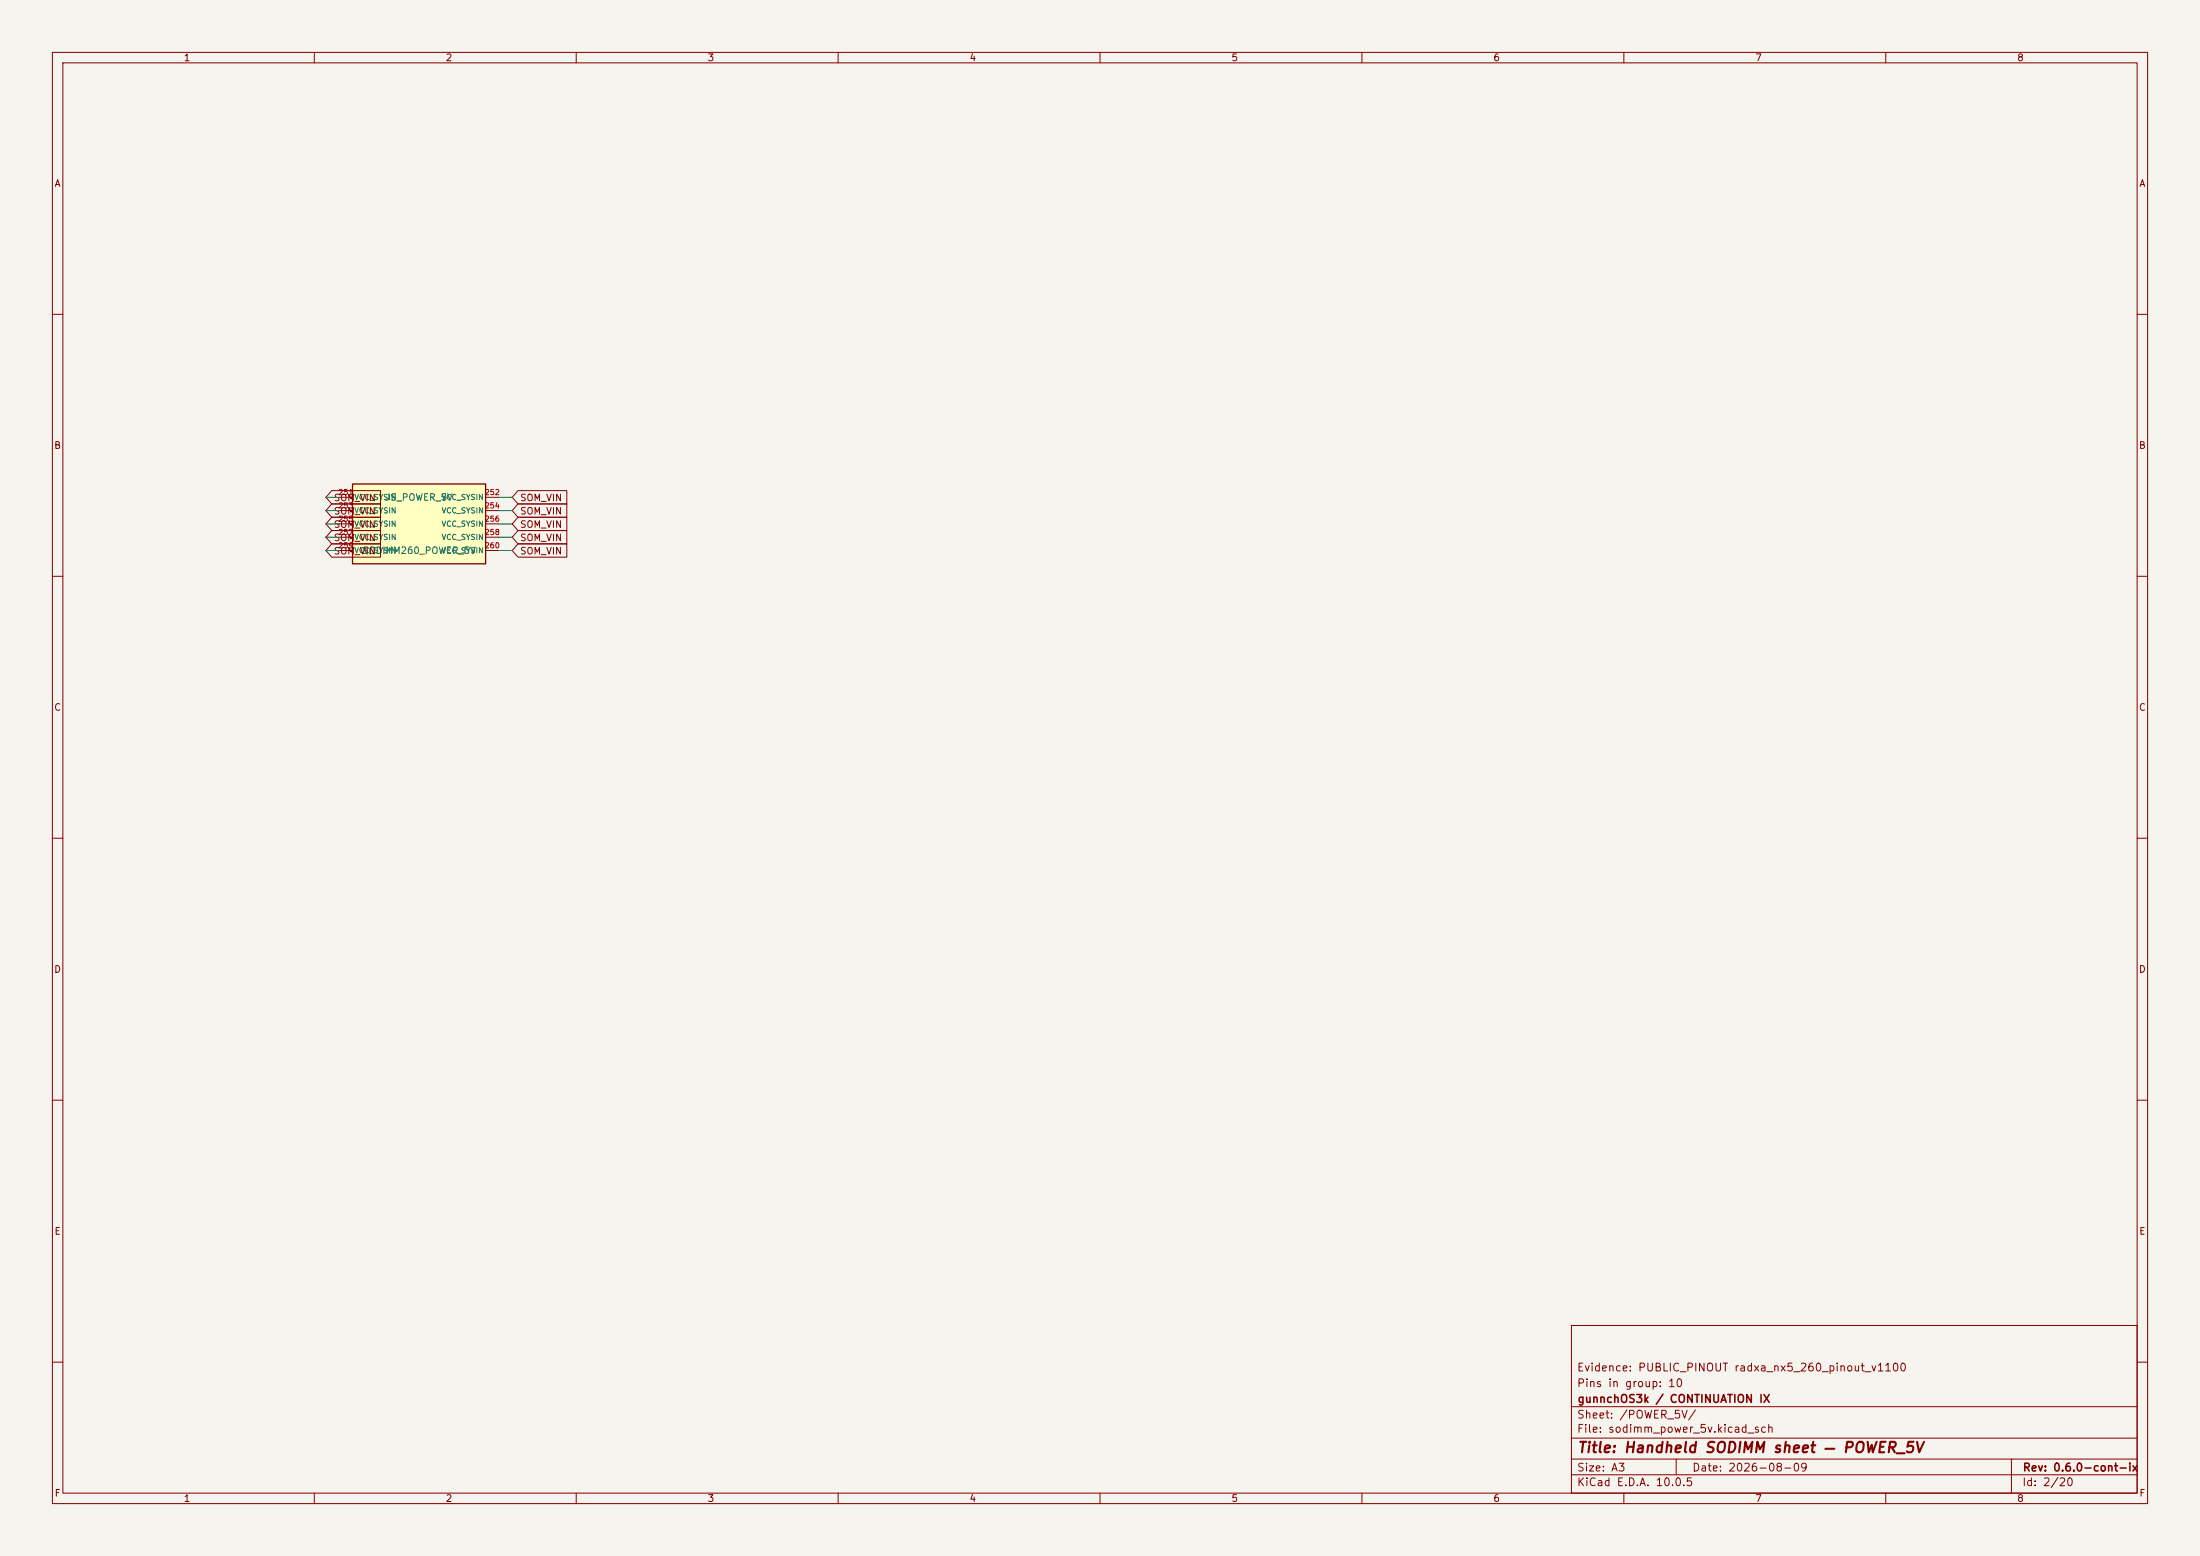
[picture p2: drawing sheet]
<svg xmlns="http://www.w3.org/2000/svg" width="420mm" height="297mm" viewBox="0 0 420 297" stroke-linecap="round" stroke-linejoin="round" font-family="sans-serif">
<path d="M0 0h420v297h-420z" fill="#f5f4ef" stroke="#f5f4ef" stroke-width=".19"/>
<g fill="none" stroke="#840000" stroke-width=".19">
<path d="M10 10h400v277h-400zM12 12h396v273h-396zM60 10v2M110 10v2M160 10v2M210 10v2M260 10v2M310 10v2M360 10v2M10 60h2M408 60h2M10 110h2"/>
<path d="M408 110h2M10 160h2M408 160h2M10 210h2M408 210h2M300 253h108v32h-108zM10 260h2M300 278.5h108M300 274.5h108M300 268.5h108M320 278.5v3M384 278.5v6.5"/>
<path d="M408 260h2M60 285v2M110 285v2M160 285v2M210 285v2M260 285v2M300 281.5h108M310 285v2M360 285v2"/>
</g>
<path d="M67.3 92.4h25.4v15.2h-25.4z" fill="#ffffc2"/>
<path d="M67.3 92.4h25.4v15.2h-25.4z" fill="none" stroke="#840000" stroke-width=".25"/>
<g fill="none" stroke="#840000" stroke-width=".19">
<path d="M63.3 98.7h9.3v2.6h-9.3l-1.1-1.3zM63.3 96.2h9.3v2.5h-9.3l-1.1-1.2zM63.3 93.6h9.3v2.6h-9.3l-1.1-1.3zM64.8 94.9h2.5M64.8 97.5h2.5M92.7 94.9h2.5M92.7 97.5h2.5M98.9 98.7h9.3v2.6h-9.3l-1.1-1.3zM98.9 96.2h9.3v2.5h-9.3l-1.1-1.2zM98.9 93.6h9.3v2.6h-9.3l-1.1-1.3zM63.3 101.3h9.3v2.5h-9.3l-1.1-1.3zM63.3 103.8h9.3v2.6h-9.3l-1.1-1.3z"/>
<path d="M64.8 100h2.5M64.8 102.5h2.5M64.8 105.1h2.5M92.7 100h2.5M92.7 102.5h2.5M92.7 105.1h2.5M98.9 103.8h9.3v2.6h-9.3l-1.1-1.3zM98.9 101.3h9.3v2.5h-9.3l-1.1-1.3z"/>
</g>
<path d="M62.2 94.9h2.6M62.2 97.5h2.6M95.2 94.9h2.6M95.2 97.5h2.6M62.2 105.1h2.6M62.2 102.5h2.6M62.2 100h2.6M95.2 105.1h2.6M95.2 102.5h2.6M95.2 100h2.6" fill="none" stroke="#009600" stroke-width=".19"/>
<text font-size="2" fill="#840000" x="301" y="277.8">Title: Handheld SODIMM sheet — POWER_5V</text>
<g font-size="1.5" fill="#840000">
<text x="300.9" y="262.1">Evidence: PUBLIC_PINOUT radxa_nx5_260_pinout_v1100</text>
<text x="300.9" y="265.1">Pins in group: 10</text>
<text x="301" y="268.1">gunnchOS3k / CONTINUATION IX</text>
<text x="300.9" y="273.8">File: sodimm_power_5v.kicad_sch</text>
<text x="300.9" y="271.1">Sheet: /POWER_5V/</text>
<text x="300.9" y="281.2">Size: A3</text>
<text x="322.9" y="281.2">Date: 2026-08-09</text>
<text x="386" y="281.2">Rev: 0.6.0-cont-ix</text>
<text x="300.9" y="284">KiCad E.D.A. 10.0.5</text>
<text x="385.9" y="284">Id: 2/20</text>
</g>
<g font-size="1.3" fill="#840000">
<text x="35" y="12">1</text>
<text x="85" y="12">2</text>
<text x="135" y="12">3</text>
<text x="185" y="12">4</text>
<text x="235" y="12">5</text>
<text x="285" y="12">6</text>
<text x="335" y="12">7</text>
<text x="385" y="12">8</text>
<text x="10.3" y="36">A</text>
<text x="408.3" y="36">A</text>
<text x="10.2" y="86">B</text>
<text x="408.2" y="86">B</text>
<text x="63.6" y="96">SOM_VIN</text>
<text x="99.2" y="96">SOM_VIN</text>
<text x="63.6" y="101.1">SOM_VIN</text>
<text x="63.6" y="98.5">SOM_VIN</text>
<text x="99.2" y="101.1">SOM_VIN</text>
<text x="99.2" y="98.5">SOM_VIN</text>
<text x="63.6" y="103.6">SOM_VIN</text>
<text x="63.6" y="106.1">SOM_VIN</text>
<text x="99.2" y="106.1">SOM_VIN</text>
<text x="99.2" y="103.6">SOM_VIN</text>
<text x="10.2" y="136">C</text>
<text x="408.2" y="136">C</text>
<text x="10.2" y="186">D</text>
<text x="408.2" y="186">D</text>
<text x="10.3" y="236">E</text>
<text x="408.3" y="236">E</text>
<text x="10.3" y="286">F</text>
<text x="35" y="287">1</text>
<text x="85" y="287">2</text>
<text x="135" y="287">3</text>
<text x="185" y="287">4</text>
<text x="235" y="287">5</text>
<text x="285" y="287">6</text>
<text x="335" y="287">7</text>
<text x="385" y="287">8</text>
<text x="408.3" y="286">F</text>
</g>
<g font-size="1.3" fill="#006464">
<text x="73.4" y="95.9">JS_POWER_5V</text>
<text x="69" y="106">SODIMM260_POWER_5V</text>
</g>
<g font-size="1" fill="#a90000">
<text x="64.5" y="94.7">251</text>
<text x="92.4" y="94.7">252</text>
<text x="64.5" y="97.3">253</text>
<text x="64.5" y="99.8">255</text>
<text x="92.4" y="97.3">254</text>
<text x="92.4" y="99.8">256</text>
<text x="64.5" y="102.4">257</text>
<text x="64.5" y="104.9">259</text>
<text x="92.4" y="102.4">258</text>
<text x="92.4" y="104.9">260</text>
</g>
<g font-size="1" fill="#006464">
<text x="67.6" y="95.7">VCC_SYSIN</text>
<text x="84.2" y="95.7">VCC_SYSIN</text>
<text x="67.6" y="98.2">VCC_SYSIN</text>
<text x="67.6" y="100.8">VCC_SYSIN</text>
<text x="84.2" y="98.2">VCC_SYSIN</text>
<text x="84.2" y="100.8">VCC_SYSIN</text>
<text x="67.6" y="103.3">VCC_SYSIN</text>
<text x="67.6" y="105.8">VCC_SYSIN</text>
<text x="84.2" y="103.3">VCC_SYSIN</text>
<text x="84.2" y="105.8">VCC_SYSIN</text>
</g>
</svg>
